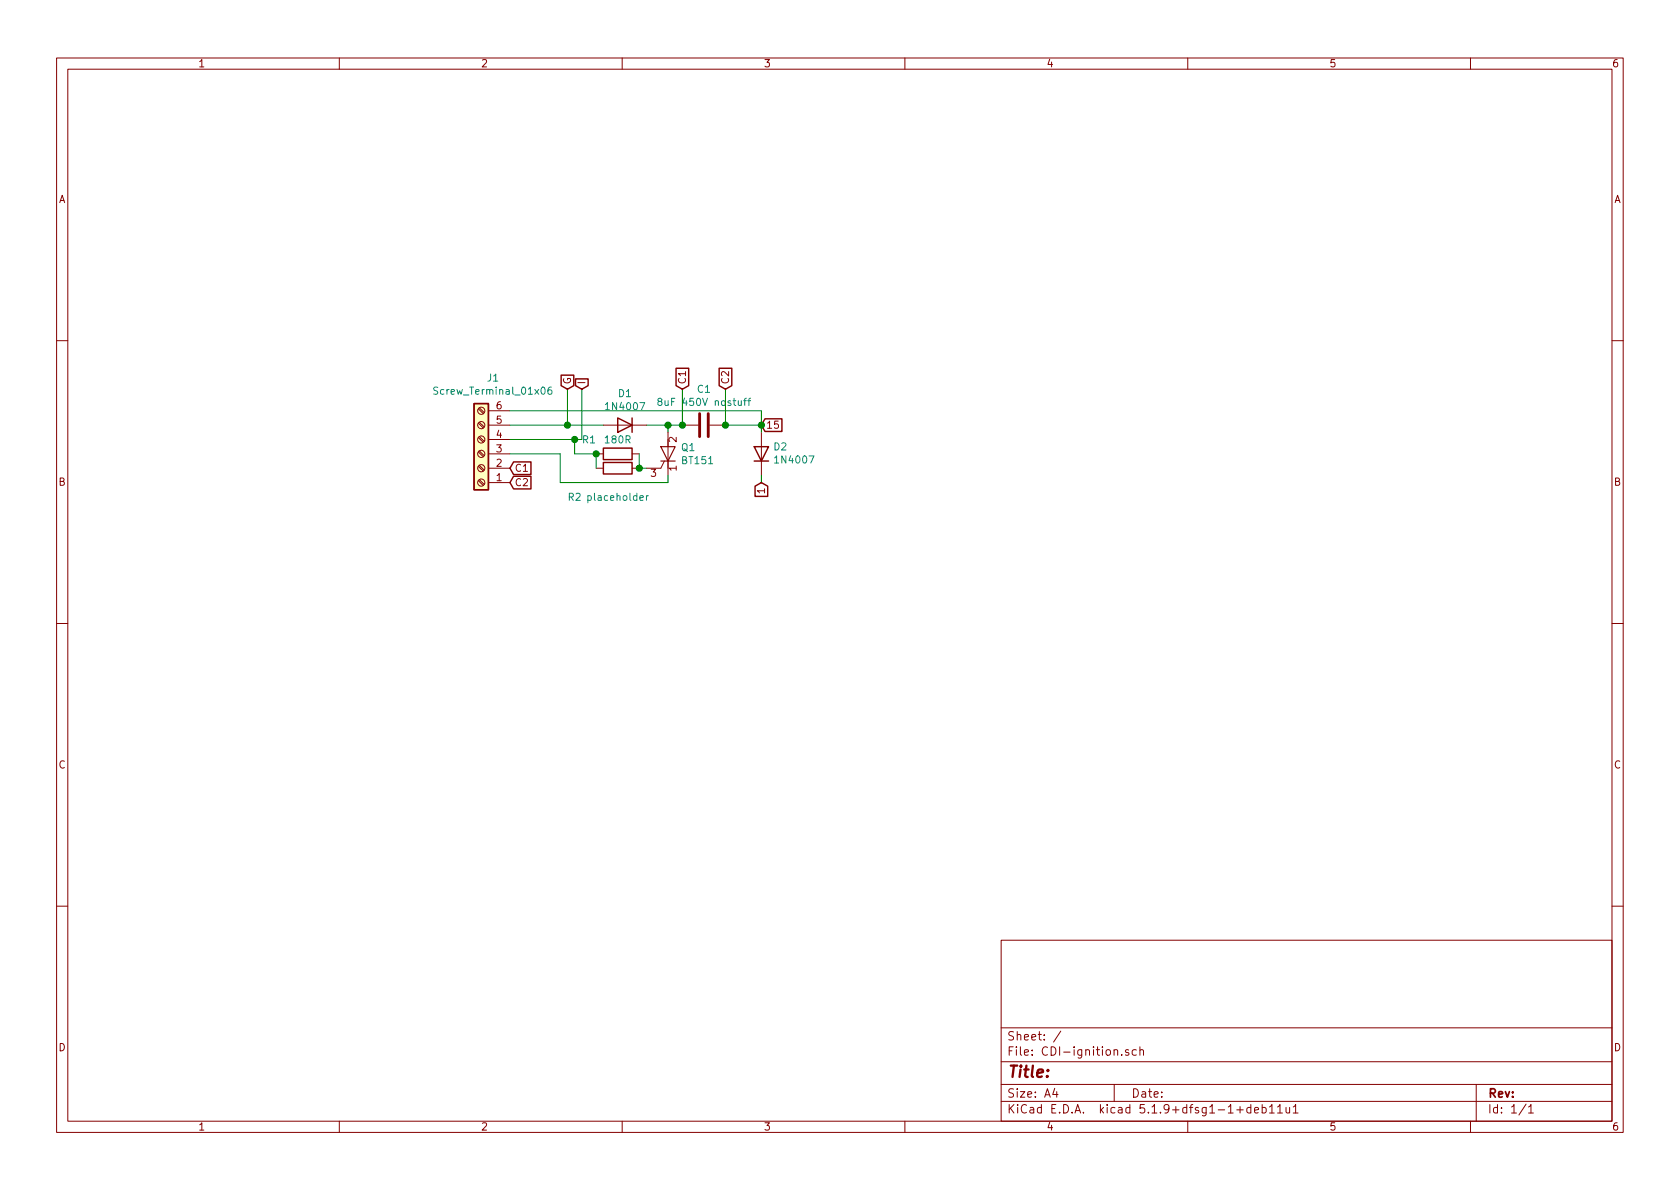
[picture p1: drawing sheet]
EESchema Schematic File Version 4
EELAYER 30 0
EELAYER END
$Descr A4 11693 8268
encoding utf-8
Sheet 1 1
Title ""
Date ""
Rev ""
Comp ""
Comment1 ""
Comment2 ""
Comment3 ""
Comment4 ""
$EndDescr
$Comp
L Diode:1N4007 D1
U 1 1
P 4350 2950
F 0 "D1" H 4350 2733 50  0000 C CNN
F 1 "1N4007" H 4350 2824 50  0000 C CNN
F 2 "Diode_THT:D_DO-41_SOD81_P10.16mm_Horizontal" H 4350 2775 50  0001 C CNN
F 3 "http://www.vishay.com/docs/88503/1n4001.pdf" H 4350 2950 50  0001 C CNN
	1    4350 2950
	-1   0    0    1   
$EndComp
$Comp
L Device:C C1
U 1 1
P 4900 2950
F 0 "C1" V 4648 2950 50  0000 C CNN
F 1 "8uF 450V nostuff" V 4739 2950 50  0000 C CNN
F 2 "" H 4938 2800 50  0001 C CNN
F 3 "~" H 4900 2950 50  0001 C CNN
	1    4900 2950
	0    1    1    0   
$EndComp
Wire Wire Line
	4500 2950 4650 2950
$Comp
L Diode:1N4007 D2
U 1 1
P 5300 3150
F 0 "D2" V 5346 3070 50  0000 R CNN
F 1 "1N4007" V 5255 3070 50  0000 R CNN
F 2 "Diode_THT:D_DO-41_SOD81_P10.16mm_Horizontal" H 5300 2975 50  0001 C CNN
F 3 "http://www.vishay.com/docs/88503/1n4001.pdf" H 5300 3150 50  0001 C CNN
	1    5300 3150
	0    -1   -1   0   
$EndComp
Wire Wire Line
	5050 2950 5300 2950
Wire Wire Line
	5300 2950 5300 3000
$Comp
L Triac_Thyristor:X0202MN Q1
U 1 1
P 4650 3150
F 0 "Q1" H 4738 3196 50  0000 L CNN
F 1 "BT151" H 4738 3105 50  0000 L CNN
F 2 "Package_TO_SOT_THT:TO-220-3_Horizontal_TabDown" H 4750 3075 50  0001 L CIN
F 3 "https://www.st.com/resource/en/datasheet/x02.pdf" H 4650 3150 50  0001 L CNN
	1    4650 3150
	1    0    0    -1  
$EndComp
Connection ~ 4650 2950
Wire Wire Line
	4650 2950 4750 2950
Wire Wire Line
	4650 3000 4650 2950
Wire Wire Line
	5300 3300 5300 3350
Wire Wire Line
	4650 3350 4650 3300
Wire Wire Line
	4000 3050 4000 3150
Wire Wire Line
	3900 3150 3900 3350
$Comp
L Connector:Screw_Terminal_01x06 J1
U 1 1
P 3350 3150
F 0 "J1" H 3268 2625 50  0000 C CNN
F 1 "Screw_Terminal_01x06" H 3268 2716 50  0000 C CNN
F 2 "TerminalBlock_MetzConnect:TerminalBlock_MetzConnect_Type094_RT03506HBLU_1x06_P5.00mm_Horizontal" H 3350 3150 50  0001 C CNN
F 3 "~" H 3350 3150 50  0001 C CNN
	1    3350 3150
	-1   0    0    1   
$EndComp
Wire Wire Line
	5300 2850 5300 2950
Connection ~ 5300 2950
Wire Wire Line
	3550 2850 5300 2850
Wire Wire Line
	3550 2950 3950 2950
Wire Wire Line
	3550 3050 4000 3050
Wire Wire Line
	3550 3150 3900 3150
Text GLabel 5050 2700 1    50   Input ~ 0
C2
Text GLabel 4750 2700 1    50   Input ~ 0
C1
Text GLabel 3950 2700 1    50   Input ~ 0
G
Text GLabel 4050 2700 1    50   Input ~ 0
I
Text GLabel 5300 3350 3    50   Input ~ 0
1
Text GLabel 5300 2950 2    50   Input ~ 0
15
Text GLabel 3550 3250 2    50   Input ~ 0
C1
Text GLabel 3550 3350 2    50   Input ~ 0
C2
Connection ~ 4150 3150
Wire Wire Line
	4000 3150 4150 3150
Wire Wire Line
	4150 3250 4150 3150
Connection ~ 4450 3250
Wire Wire Line
	4450 3250 4450 3150
$Comp
L Device:R R2
U 1 1
P 4300 3250
F 0 "R2" V 4500 2950 50  0000 C CNN
F 1 "180R" V 4100 3250 50  0000 C CNN
F 2 "Resistor_THT:R_Axial_DIN0411_L9.9mm_D3.6mm_P12.70mm_Horizontal" V 4230 3250 50  0001 C CNN
F 3 "~" H 4300 3250 50  0001 C CNN
	1    4300 3250
	0    1    1    0   
$EndComp
Wire Wire Line
	4450 3250 4500 3250
$Comp
L Device:R R1
U 1 1
P 4300 3150
F 0 "R1" V 4200 2950 50  0000 C CNN
F 1 "placeholder" V 4600 3150 50  0000 C CNN
F 2 "Resistor_THT:R_Axial_DIN0411_L9.9mm_D3.6mm_P12.70mm_Horizontal" V 4230 3150 50  0001 C CNN
F 3 "~" H 4300 3150 50  0001 C CNN
	1    4300 3150
	0    1    1    0   
$EndComp
Wire Wire Line
	3950 2700 3950 2950
Connection ~ 3950 2950
Wire Wire Line
	3950 2950 4200 2950
Wire Wire Line
	3900 3350 4650 3350
Wire Wire Line
	4050 2700 4050 3050
Wire Wire Line
	4050 3050 4000 3050
Connection ~ 4000 3050
Wire Wire Line
	5050 2700 5050 2950
Connection ~ 5050 2950
Wire Wire Line
	4750 2700 4750 2950
Connection ~ 4750 2950
$EndSCHEMATC
